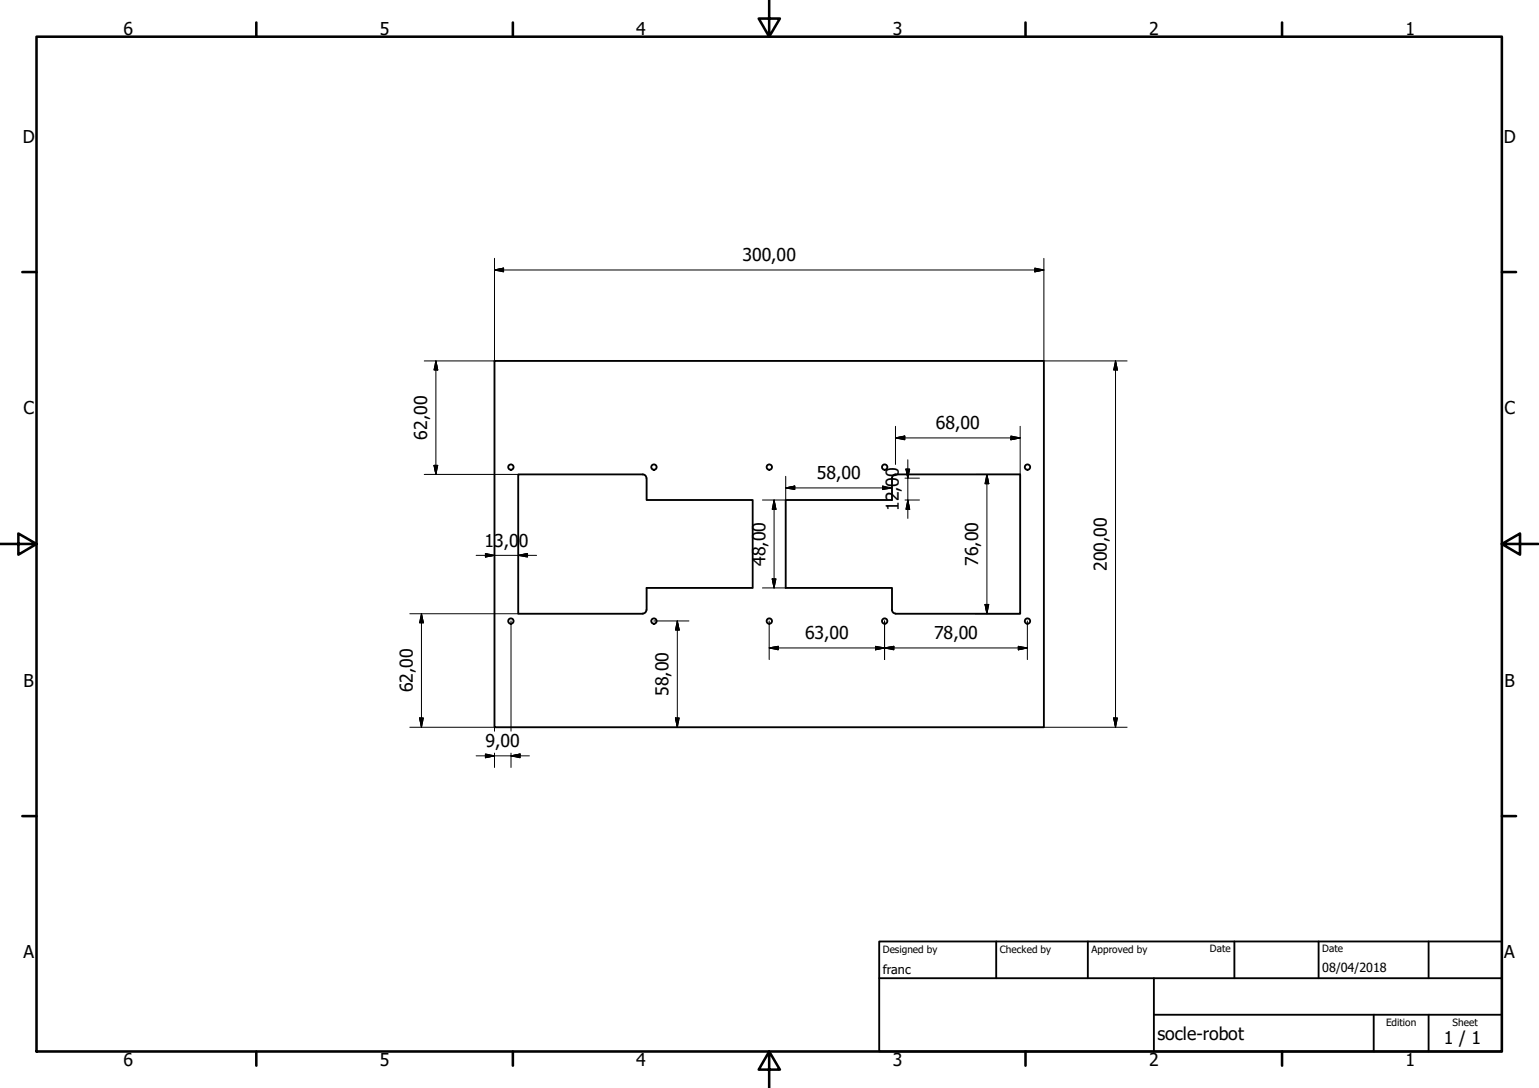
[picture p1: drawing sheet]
<svg xmlns="http://www.w3.org/2000/svg" width="420mm" height="297mm" viewBox="0 0 420 297" stroke-linecap="round" stroke-linejoin="round" font-family="sans-serif">
<!-- layer: Visible (ISO) -->
<g fill="none" stroke="#000" stroke-width=".51">
<path d="M135 98.5h150v100.1h-150zM175.5 129.5a.98 .98 0 0 1 1 1M175.5 129.5h-34v38.1h34M176.5 130.5v6h29v24h-29v6a.98 .98 0 0 1-1 1M243.5 130.5a.99 .99 0 0 1 1-1h34v38.1h-34M243.5 130.5v6h-29v24h29v6a.98 .98 0 0 0 1 1"/>
<circle cx="139.5" cy="127.5" r=".73"/>
<circle cx="178.5" cy="127.5" r=".73"/>
<circle cx="210" cy="127.5" r=".73"/>
<circle cx="241.5" cy="127.5" r=".73"/>
<circle cx="280.5" cy="127.5" r=".73"/>
<circle cx="139.5" cy="169.6" r=".73"/>
<circle cx="178.5" cy="169.6" r=".73"/>
<circle cx="210" cy="169.6" r=".73"/>
<circle cx="241.5" cy="169.6" r=".73"/>
<circle cx="280.5" cy="169.6" r=".73"/>
</g>
<!-- layer: Border (ISO) -->
<g fill="none" stroke="#000" stroke-width=".7">
<path d="M10 10h400v277.1h-400zM70 6.1v3.9M140 6.1v3.9M210 0v10l-2.9-4.9h5.8l-2.9 4.9M280 6.1v3.9M350 6.1v3.9M6.1 74.3h3.9M410 74.3h3.9M0 148.5h10l-5-2.8v5.7l5-2.9M410 148.5l5 2.9v-5.7l-5 2.8h10M6.1 222.8h3.9M410 222.8h3.9"/>
<path d="M70 287.1v3.8M140 287.1v3.8M210 287.1l2.9 4.9h-5.8l2.9-4.9v9.9M280 287.1v3.8M350 287.1v3.8"/>
</g>
<!-- layer: Titre (ISO) -->
<path d="M240 257h170v30.1h-170zM272 257v10.1M297 257v10.1M337 257v10.1M360 257v10.1M390 257v10.1M240 267.1h170M315 277h95M315 267.1v20M375 277v10.1M390 277v10.1" fill="none" stroke="#000" stroke-width=".51"/>
<!-- layer: Cote (ISO) -->
<g fill="none" stroke="#000" stroke-width=".27">
<path d="M135 73.7l2.5-.5v1zM135 70.5v28h-19.2M135 73.7h150M282.5 73.2l2.5 .5-2.5 .5zM285 70.5v28h22.7M119 98.5l.5 2.5h-1zM119 98.5v31M304.5 98.5l.6 2.5h-1.1zM304.5 98.5v100.1M244.5 119.6l2.5-.6v1.1zM244.5 119.6h34M244.5 116.4v10.4"/>
<path d="M276 119l2.5 .6-2.5 .5zM278.5 116.4v13.1h-12.2M115.8 129.5h25.7M118.5 127h1l-.5 2.5zM211.3 136.5l.5 2.6h-1zM211.3 136.5v24M214.5 133.2l2.5-.5v1zM214.5 130v6.5h-6.3M214.5 133.2h26.6M241.1 132.7v1M247.1 130.5h3.9M247.1 136.5h3.9"/>
<path d="M247.3 128.1h1l-.5 2.4zM247.8 136.5l.5 2.6h-1zM247.8 125.5v16M269.4 129.5l.5 2.6h-1zM269.4 129.5v38.1M130 151.6h16.5M132.5 151.1l2.5 .5-2.5 .5zM141.5 151.6l2.5-.5v1zM210.8 158h1l-.5 2.5zM111.9 167.6h29.6M115.1 167.6l.5 2.4h-1zM115.1 167.6v31"/>
<path d="M139.5 169.5v30.1M178.5 169.5h9.6M184.9 169.5l.5 2.5h-1zM184.9 169.5v29.1M208.2 160.5h6.3M210 176.9l2.5-.4v.9zM210 176.9h70.5M210 169.5v10.6M239 176.5l2.5 .4-2.5 .5zM241.5 176.9l2.5-.4v.9zM241.5 169.5v10.6M266.3 167.6h12.2"/>
<path d="M268.9 165h1l-.5 2.6zM278 176.5l2.5 .4-2.5 .5zM280.5 169.5v10.6M111.9 198.6h23.1v1M114.6 196h1l-.5 2.6zM184.4 196h1l-.5 2.6zM285 198.6h22.7M304 196h1.1l-.6 2.6zM130 206.4h14.5M132.5 205.9l2.5 .5-2.5 .5zM135 205.6v3.9M139.5 206.4l2.5-.5v1z"/>
<path d="M139.5 205.6v3.9"/>
</g>
<g fill="#000" stroke="#000" stroke-width=".27">
<path d="M135 73.7l2.5-.5zM135 73.7l2.5-.5v1zM282.5 74.2l2.5-.5zM282.5 73.2l2.5 .5-2.5 .5zM119 98.5l.5 2.5zM119 98.5l.5 2.5h-1zM244.5 119.6l2.5-.6zM244.5 119.6l2.5-.6v1.1zM304.5 98.5l.6 2.5zM304.5 98.5l.6 2.5h-1.1zM118.5 127l.5 2.5zM118.5 127h1l-.5 2.5z"/>
<path d="M211.3 136.5l.5 2.6zM211.3 136.5l.5 2.6h-1zM214.5 133.2l2.5-.5zM214.5 133.2l2.5-.5v1zM241 133.7l2.5-.5zM241 132.7l2.5 .5-2.5 .5zM247.3 128.1l.5 2.4zM247.3 128.1h1l-.5 2.4zM247.8 136.5l.5 2.6zM247.8 136.5l.5 2.6h-1zM269.4 129.5l.5 2.6zM269.4 129.5l.5 2.6h-1z"/>
<path d="M276 120.1l2.5-.5zM276 119l2.5 .6-2.5 .5zM132.5 152.1l2.5-.5zM132.5 151.1l2.5 .5-2.5 .5zM141.5 151.6l2.5-.5zM141.5 151.6l2.5-.5v1zM210.8 158l.5 2.5zM210.8 158h1l-.5 2.5zM115.1 167.6l.5 2.4zM115.1 167.6l.5 2.4h-1zM184.9 169.5l.5 2.5zM184.9 169.5l.5 2.5h-1z"/>
<path d="M210 176.9l2.5-.4zM210 176.9l2.5-.4v.9zM239 177.4l2.5-.5zM239 176.5l2.5 .4-2.5 .5zM241.5 176.9l2.5-.4zM241.5 176.9l2.5-.4v.9zM268.9 165l.5 2.6zM268.9 165h1l-.5 2.6zM278 177.4l2.5-.5zM278 176.5l2.5 .4-2.5 .5zM114.6 196l.5 2.6zM114.6 196h1l-.5 2.6z"/>
<path d="M184.4 196l.5 2.6zM184.4 196h1l-.5 2.6zM304 196l.5 2.6zM304 196h1.1l-.6 2.6zM132.5 206.9l2.5-.5zM132.5 205.9l2.5 .5-2.5 .5zM139.5 206.4l2.5-.5zM139.5 206.4l2.5-.5v1z"/>
</g>
<g font-size="4.8">
<text x="33.7" y="9.6">6</text>
<text x="103.7" y="9.6">5</text>
<text x="173.7" y="9.6">4</text>
<text x="243.7" y="9.6">3</text>
<text x="313.7" y="9.6">2</text>
<text x="383.7" y="9.6">1</text>
<text x="6.2" y="38.9">D</text>
<text x="410.5" y="38.9">D</text>
<text x="202.7" y="71.4">300,00</text>
<text x="6.4" y="113.1">C</text>
<text x="410.7" y="113.1">C</text>
<text x="255.5" y="117.1">68,00</text>
<text x="116.6" y="120" transform="rotate(-90 116.6 120)">62,00</text>
<text x="223" y="130.8">58,00</text>
<text x="245.4" y="139.5" transform="rotate(-90 245.4 139.5)">12,00</text>
<text x="132.3" y="149.2">13,0</text>
<text x="141.6" y="149.2">0</text>
<text x="209" y="154.5" transform="rotate(-90 209 154.5)">48,00</text>
<text x="267" y="154.5" transform="rotate(-90 267 154.5)">76,00</text>
<text x="302.1" y="155.8" transform="rotate(-90 302.1 155.8)">200,00</text>
<text x="219.8" y="174.5">63,00</text>
<text x="255" y="174.5">78,00</text>
<text x="6.4" y="187.4">B</text>
<text x="112.7" y="189" transform="rotate(-90 112.7 189)">62,00</text>
<text x="182.5" y="190" transform="rotate(-90 182.5 190)">58,00</text>
<text x="410.7" y="187.4">B</text>
<text x="132.6" y="203.9">9,00</text>
<text x="6.4" y="261.7">A</text>
<text x="410.7" y="261.7">A</text>
<text x="316" y="283.8">socle-robot</text>
<text x="394.2" y="285">1 / 1</text>
<text x="33.7" y="290.9">6</text>
<text x="103.7" y="290.9">5</text>
<text x="173.7" y="290.9">4</text>
<text x="243.7" y="290.9">3</text>
<text x="313.7" y="290.9">2</text>
<text x="383.7" y="290.9">1</text>
</g>
<g font-size="3.4">
<text x="241" y="266">franc</text>
<text x="361" y="265.5">08/04/2018</text>
</g>
<g font-size="2.7">
<text x="241" y="260.1">Designed by</text>
<text x="273" y="260.1">Checked by</text>
<text x="298" y="260.1">Approved by</text>
<text x="330.3" y="260">Date</text>
<text x="361" y="260">Date</text>
<text x="378.4" y="280.1">Edition</text>
<text x="396.6" y="280.1">Sheet</text>
</g>
</svg>
